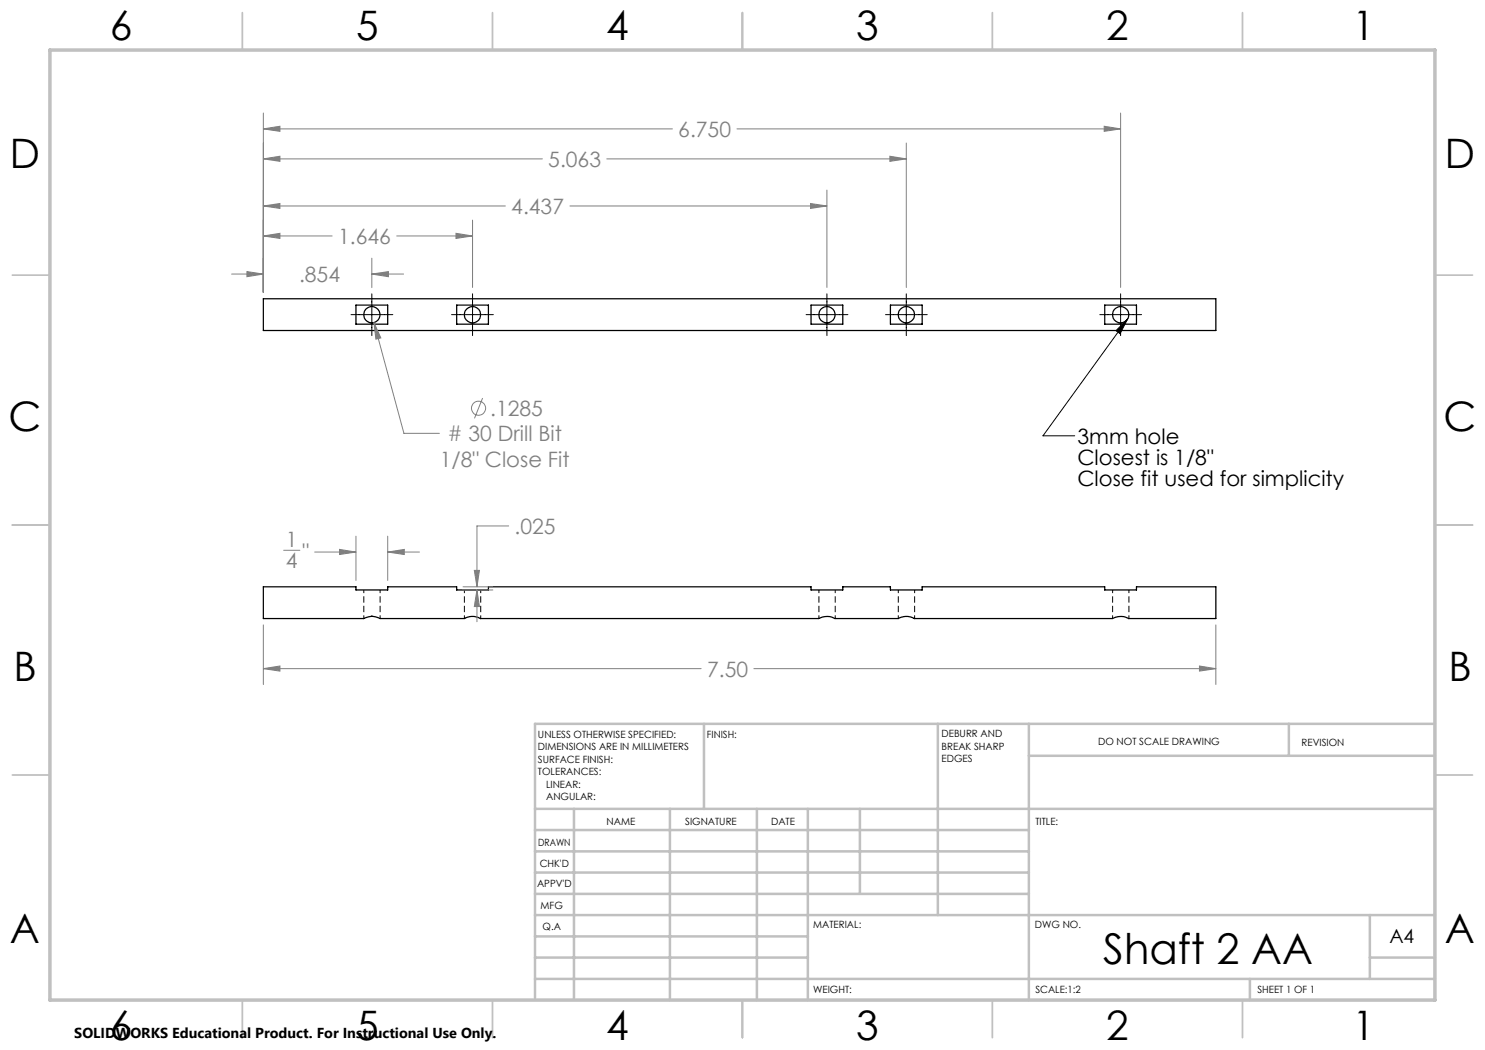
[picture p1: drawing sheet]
<svg xmlns="http://www.w3.org/2000/svg" width="297mm" height="210mm" viewBox="0 0 297 210" stroke-linecap="round" stroke-linejoin="round" font-family="sans-serif">
<g fill="none" stroke="#000" stroke-width=".25">
<path d="M52.7 59.8h190.5v6.3h-190.5zM71.2 61h6.3v3.8h-6.3zM91.3 61h6.4v3.8h-6.4zM162.2 61h6.4v3.8h-6.4zM178.1 61h6.3v3.8h-6.3zM220.9 61h6.4v3.8h-6.4zM52.7 117.4h18.5v.6h6.3v-.6h13.8v.6h6.4v-.6h64.5v.6h6.4v-.6h9.5v.6h6.3v-.6h36.5v.6h6.4v-.6h15.9v6.3h-17.5a3.3 3.3 0 0 0-3.2 0h-39.6a3.3 3.3 0 0 0-3.3 0h-12.6a3.3 3.3 0 0 0-3.2 0h-67.7a3.3 3.3 0 0 0-3.2 0h-16.9a3.1 3.1 0 0 0-3.3 0h-20z"/>
<circle cx="74.4" cy="62.9" r="1.64"/>
<circle cx="94.5" cy="62.9" r="1.65"/>
<circle cx="165.4" cy="62.9" r="1.64"/>
<circle cx="181.3" cy="62.9" r="1.64"/>
<circle cx="224.1" cy="62.9" r="1.64"/>
</g>
<path d="M74.6 123.3h-.3M93 123.6h.1" fill="none" stroke="#000" stroke-width=".2" stroke-dasharray="1.3 .6" stroke-linecap="butt"/>
<path d="M72.8 118v5.7M92.9 118v5.7M163.8 118v5.7M179.7 118v5.7M222.5 118v5.7M76 123.7v-5.7M96.1 123.7v-5.7M167 123.7v-5.7M182.9 123.7v-5.7M225.8 123.7v-5.7" fill="none" stroke="#000" stroke-width=".2" stroke-dasharray="1.3 .6" stroke-dashoffset=".6" stroke-linecap="butt"/>
<g fill="none" stroke="#808080" stroke-width=".2">
<path d="M52.7 31.8l3.3-.6v1.1zM52.7 25.8l3.3-.5v1zM52.7 22.6v35.9M52.7 31.8h55.8M52.7 25.8h81.8M121.4 31.8h59.9M147.4 25.8h76.7M165.4 38v19.5M178 31.2l3.3 .6-3.3 .5zM181.3 28.6v28.9M220.8 25.3l3.3 .5-3.3 .5zM224.1 22.6v34.9"/>
<path d="M46.3 54.8h6.4M49.4 54.3l3.3 .5-3.3 .5zM52.7 47.2l3.3-.5v1zM52.7 41.2l3.3-.5v1zM52.7 47.2h13.7M52.7 41.2h48.4M74.4 54.8l3.3-.5v1zM74.4 51.6v5.9M74.4 54.8h6.3M79.3 47.2h15.2M91.2 46.7l3.3 .5-3.3 .5zM94.5 44v13.5"/>
<path d="M114 41.2h51.4M162.1 40.7l3.3 .5-3.3 .5zM74.8 64.5l1.4 3.1-1 .2zM74.8 64.5l6 22.2h7.1M96.5 79.6l-1.6 4.1M56.7 110.1h3.3M62.9 110.4h8.3M67.9 109.9l3.3 .5-3.3 .5zM71.2 107.2v8.9M77.5 110.4l3.4-.5v1zM77.5 107.2v8.9M77.5 110.4h6.4"/>
<path d="M92.6 117.4h6M92.6 118h6M94.9 114.1h1l-.5 3.3zM95.4 118l.5 3.3h-1zM95.4 118v6.3M101.7 105.2h-6.3v12.2M52.7 133.7l3.3-.5v1zM52.7 125v11.9M52.7 133.7h87.5M150.8 133.7h92.4M239.9 133.2l3.3 .5-3.3 .5zM243.2 125v11.9"/>
<circle cx="95.7" cy="81.6" r="1.42"/>
</g>
<path d="M74.4 58.8v8.3M94.5 58.8v8.3M165.4 58.8v8.3M181.3 58.8v8.3M224.1 58.8v8.3M70.2 62.9h8.4M90.3 62.9h8.4M161.2 62.9h8.4M177.1 62.9h8.4M220 62.9h8.3M225.5 63.8l-1.5 2.9-.8-.6zM225.5 63.8l-16.9 23.4h6.3" fill="none" stroke="#000" stroke-width=".2"/>
<g fill="none" stroke="#c0c0c0" stroke-width=".35">
<path d="M48.5 2.5v7.5M98.5 2.5v7.5M148.5 2.5v7.5M198.5 2.5v7.5M248.5 2.5v7.5M2.5 55h7.5M287 55h7.5M2.5 105h7.5M287 105h7.5M2.5 155h7.5M287 155h7.5M48.5 200v7.5"/>
<path d="M98.5 200v7.5M148.5 200v7.5M198.5 200v7.5M248.5 200v7.5"/>
</g>
<g fill="none" stroke="#c0c0c0" stroke-width=".5">
<path d="M140.8 144.8v17M187.6 144.8v38.2M205.8 144.8v55.2M205.8 151.2h81.2M257.8 144.8v6.4M287 144.8h-180v55.2M107 161.8h180M107 178.8h98.8M107 174.5h98.8M107 170.3h98.8M107 166h98.8M114.8 161.8v38.2"/>
<path d="M134 161.8v38.2M151.4 161.8v38.2M161.6 161.8v38.2M172 161.8v17M107 195.8h180M107 191.5h54.6M107 187.3h54.6M107 183h180M250 195.8v4.2M274 191.5h13M274 183v12.8"/>
</g>
<path d="M10 10h277v190h-277z" fill="none" stroke="#c0c0c0" stroke-width=".7"/>
<path d="M225.5 63.8l-1.5 2.9-.8-.6z" fill="#000"/>
<path d="M49.4 54.3l3.3 .5-3.3 .5zM74.4 54.8l3.3-.5v1zM52.7 47.2l3.3-.5v1zM91.2 46.7l3.3 .5-3.3 .5zM52.7 41.2l3.3-.5v1zM162.1 40.7l3.3 .5-3.3 .5zM52.7 31.8l3.3-.6v1.1zM178 31.2l3.3 .6-3.3 .5zM52.7 25.8l3.3-.5v1zM220.8 25.3l3.3 .5-3.3 .5zM74.8 64.5l.4 3.3 1-.2zM67.9 109.9l3.3 .5-3.3 .5zM77.5 110.4l3.4-.5v1zM94.9 114.1h1l-.5 3.3zM95.4 118l.5 3.3h-1zM52.7 133.7l3.3-.5v1zM239.9 133.2l3.3 .5-3.3 .5z" fill="#808080"/>
<text font-size="8.5" x="220.7" y="192.7">Shaft 2 AA</text>
<g font-size="8.1">
<text x="22" y="8">6</text>
<text x="71.2" y="8">5</text>
<text x="121.2" y="8">4</text>
<text x="171.2" y="8">3</text>
<text x="221.2" y="8">2</text>
<text x="270.5" y="8">1</text>
<text x="2" y="33.6">D</text>
<text x="289" y="33.6">D</text>
<text x="1.7" y="86.1">C</text>
<text x="288.7" y="86.1">C</text>
<text x="2.7" y="136.1">B</text>
<text x="289.7" y="136.1">B</text>
<text x="2" y="188.6">A</text>
<text x="289" y="188.6">A</text>
<text x="22" y="208">6</text>
<text x="71.2" y="208">5</text>
<text x="121.2" y="208">4</text>
<text x="171.2" y="208">3</text>
<text x="221.2" y="208">2</text>
<text x="270.5" y="208">1</text>
</g>
<g font-size="4.2" fill="#808080">
<text x="135.7" y="27.4">6.750</text>
<text x="109.7" y="33.4">5.063</text>
<text x="102.3" y="42.8">4.437</text>
<text x="67.6" y="48.8">1.646</text>
<text x="59.8" y="56.4">.854</text>
<text x="98.1" y="83.2">.1285</text>
<text x="89.5" y="88.3"># 30 Drill Bit</text>
<text x="87.9" y="93.3">1/8&quot; Close Fit</text>
<text x="102.9" y="106.8">.025</text>
<text x="57.2" y="109.4">1</text>
<text x="57.2" y="113.6">4</text>
<text x="60.5" y="111.7">&quot;</text>
<text x="141.4" y="135.3">7.50</text>
</g>
<g font-size="4.2">
<text x="215.5" y="88.8">3mm hole</text>
<text x="215.5" y="93">Closest is 1/8&quot;</text>
<text x="215.5" y="97.1">Close fit used for simplicity</text>
</g>
<text font-size="3.9" x="277.9" y="188.5">A4</text>
<text font-size="2.9" x="14.9" y="207.6">SOLIDWORKS Educational Product. For Instructional Use Only.</text>
<g font-size="2">
<text x="107.6" y="147.6">UNLESS OTHERWISE SPECIFIED:</text>
<text x="141.4" y="147.6">FINISH:</text>
<text x="188.3" y="147.5">DEBURR AND</text>
<text x="188.3" y="150">BREAK SHARP</text>
<text x="219.6" y="149">DO NOT SCALE DRAWING</text>
<text x="260.3" y="149.2">REVISION</text>
<text x="107.6" y="150.1">DIMENSIONS ARE IN MILLIMETERS</text>
<text x="107.6" y="152.6">SURFACE FINISH:</text>
<text x="107.6" y="155.1">TOLERANCES:</text>
<text x="188.3" y="152.5">EDGES</text>
<text x="109.2" y="157.6">LINEAR:</text>
<text x="109.2" y="160.1">ANGULAR:</text>
<text x="121.3" y="165">NAME</text>
<text x="137" y="164.9">SIGNATURE</text>
<text x="154.2" y="164.9">DATE</text>
<text x="207.1" y="164.9">TITLE:</text>
<text x="107.6" y="169.1">DRAWN</text>
<text x="107.9" y="173.3">CHK'D</text>
<text x="107.4" y="177.4">APPV'D</text>
<text x="108.1" y="181.8">MFG</text>
<text x="108.5" y="186">Q.A</text>
<text x="162.6" y="185.5">MATERIAL:</text>
<text x="207" y="185.5">DWG NO.</text>
<text x="162.6" y="198.5">WEIGHT:</text>
<text x="207.1" y="198.6">SCALE:1:2</text>
<text x="251.5" y="198.6">SHEET 1 OF 1</text>
</g>
</svg>
